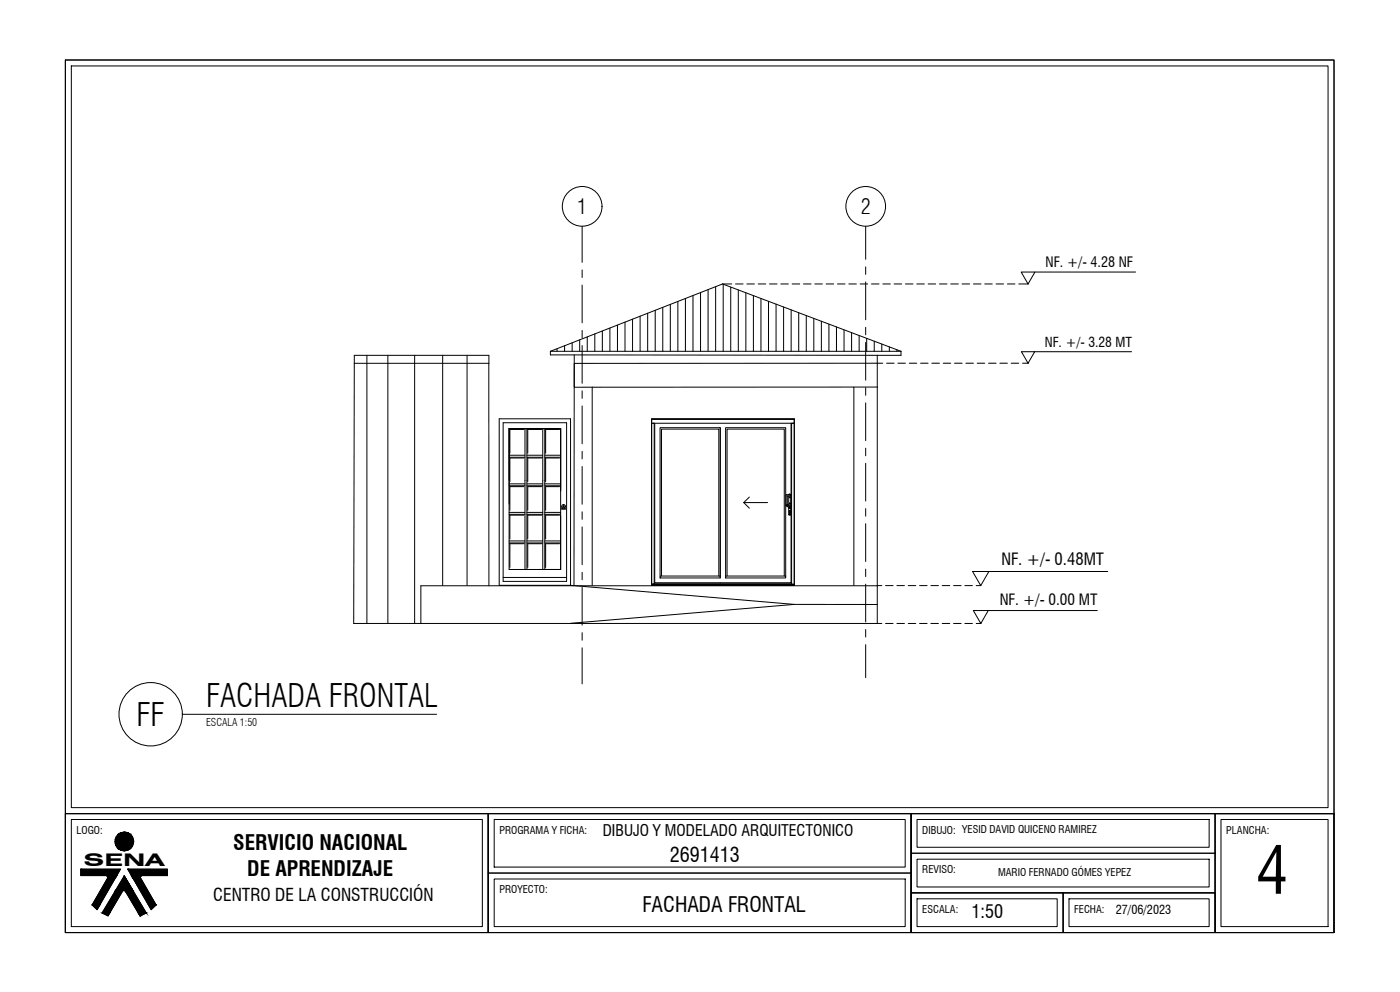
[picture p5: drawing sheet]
<svg xmlns="http://www.w3.org/2000/svg" width="353mm" height="250mm" viewBox="0 0 353 250" stroke-linecap="round" stroke-linejoin="round" font-family="sans-serif">
<!-- layer: A-PLANO 2 -->
<g fill="none" stroke="#000" stroke-width=".25">
<path d="M89.4 89.6h33.9v2h-33.9zM89.4 91.6l-.2 65.6h132.1v-9.5M92.5 89.6v67.6M97.8 89.6v67.6M104.6 89.6v67.6M111.7 89.6v58M117.8 89.6v58M123.3 91.6v56.1M138.8 88.6v.9l82.5 .1h6v-1M138.8 88.6h88.5M138.8 88.6l43.4-17 45.1 17M143.9 147.6l56.4 4.8"/>
<path d="M200.3 152.4h21M200.3 152.4l-56.3 4.8M221.3 147.7h-115.1v9.5"/>
</g>
<!-- layer: A-PLANO 4 -->
<path d="M144.8 89.5v58.1M149.4 97.6v50M215.4 97.6v50M221.3 91.6h-76.5v6h76.6M221.3 89.6v58.1" fill="none" stroke="#000" stroke-width=".25"/>
<!-- layer: A-PLANO 7 -->
<g fill="none" stroke="#000" stroke-width=".25">
<path d="M161.5 79.7v8.9M163.4 79v9.6M165.3 78.2v10.4M167.2 77.5v11.1M169.1 76.7v11.9M171 76v12.6M172.9 75.2v13.4M174.8 74.5v14.1M176.7 73.8v14.8M178.6 73v15.6M180.5 72.3v16.3M182.4 71.7v16.9"/>
<path d="M184.3 72.4v16.2M186.2 73.1v15.5M188.1 73.8v14.8M190 74.5v14.1M191.9 75.3v13.3M193.8 76v12.6M195.7 76.7v11.9M197.7 77.4v11.2M199.6 78.1v10.5M201.5 78.8v9.8M203.4 79.6v9M140.5 87.9v.7"/>
<path d="M142.4 87.2v1.4M144.3 86.4v2.2M146.2 85.7v2.9M148.1 85v3.6M150 84.2v4.4M151.9 83.5v5.1M153.8 82.7v5.9M155.7 82v6.6M157.6 81.2v7.4M159.6 80.5v8.1M205.3 80.3v8.3M207.2 81v7.6"/>
<path d="M209.1 81.7v6.9M211 82.4v6.2M212.9 83.2v5.4M214.8 83.9v4.7M216.7 84.6v4M218.6 85.3v3.3M220.5 86v2.6M222.4 86.8v1.8M224.3 87.5v1.1M226.2 88.2v.4M125.9 105.6h18v42h-18zM126.9 106.6h16v40h-16z"/>
<path d="M128.4 108.1h13v35.5h-13zM128.4 114.8h4M128.4 115.3h4M132.1 108.3h-3.5v6M132.1 115.5h-3.5v6M132.4 108.1v35.5M132.9 108.1v35.5M132.9 114.8h4M132.9 115.3h4M136.6 108.3h-3.5v6M136.6 115.5h-3.5v6M136.9 108.1v35.5"/>
<path d="M137.4 108.1v35.5M137.4 114.8h4M137.4 115.3h4M141.1 108.3h-3.5v6M141.1 115.5h-3.5v6M164.3 105.7h36v1h-36zM164.3 105.7h36M164.3 106.7h.7v40.6h-.7zM165.1 106.7v40.3h34.4v-40.3M181.7 107.8v37.9M199.7 106.7h.6v40.7h-.6zM128.4 129.2h4"/>
<path d="M128.4 129.7h4M128.4 136.4h4M128.4 136.9h4M128.4 122h4M128.4 122.5h4M132.1 122.7h-3.5v6M132.1 129.9h-3.5v6M132.1 137.1h-3.5v6M132.9 129.2h4M132.9 129.7h4M132.9 136.4h4M132.9 136.9h4"/>
<path d="M132.9 122h4M132.9 122.5h4M136.6 122.7h-3.5v6M136.6 129.9h-3.5v6M136.6 137.1h-3.5v6M137.4 129.2h4M137.4 129.7h4M137.4 136.4h4M137.4 136.9h4M137.4 122h4M137.4 122.5h4M141.1 122.7h-3.5v6"/>
<path d="M141.1 129.9h-3.5v6M141.1 137.1h-3.5v6M141.7 127.6v.8h.9v-.8M141.7 128.2h.9M142.1 127.4v.4M187.6 126.7h6M187.6 126.7l1.4 1.4M189 125.3l-1.4 1.4M198.4 127.3l.9 .6 .1 .3-.3-.1zM198.6 125.1v2.1M198.6 125.1l.7-.1v-.2l-.8-.1-.2 .2v2.5l.2 .2h.8v-.2l-.7-.2M198.9 129.7h.6"/>
<path d="M198.9 124.7l.3-.1 .3 .1v5.1l-.3 .1-.3-.1v-1.8M198.9 125v2.3M199 124.7l.5 .1M199.1 129.3h.2l.1-.4-.2-.2-.2 .1 .1 .5M126.9 145.6h16M164.3 147.4h36zM164.3 147.4h36v.2h-36zM164.3 147.3h.7v-.2h34.7v.2l.6 .1zM164.4 147.6v-42h35.9v42M166.5 145.2h15.2v.5h-15.2zM166.5 145.2v-37.4h15.2v37.4M166.9 145.2v-37h14.4v37"/>
<path d="M183 145.2h15.2v.5h-15.2zM183 145.2v-37.4h15.2v37.4M183.4 145.2v-37h14.4v37"/>
<circle cx="142.1" cy="127.6" r=".41"/>
<circle cx="199.2" cy="126.9" r=".05"/>
<circle cx="199.2" cy="129.6" r=".05"/>
<circle cx="199.2" cy="125.4" r=".05"/>
<circle cx="199.2" cy="126.9" r=".1"/>
<circle cx="199.2" cy="125.4" r=".1"/>
<circle cx="199.2" cy="129.6" r=".1"/>
<circle cx="199.2" cy="128" r=".14"/>
</g>
<!-- layer: A-EJES -->
<g fill="none" stroke="#000" stroke-width=".25">
<path d="M146.8 57.1v9.1M218.4 57.1v8.3M146.8 68.1v1.9M146.8 71.9v9.5M218.4 67.3v1.9M218.4 71.1v9.5M146.8 83.3v1.9M146.8 87.1v9.5M146.8 98.5v1.9M218.4 82.5v1.9M218.4 86.3v9.6M218.4 97.8v1.9"/>
<path d="M146.8 102.4v9.5M146.8 113.8v1.9M146.8 117.6v9.5M218.4 101.6v9.5M218.4 113v1.9M218.4 116.8v9.5M146.8 129v2M146.8 132.9v9.5M218.4 128.2v1.9M218.4 132.1v9.5M146.8 144.3v1.9M146.8 148.1v9.5"/>
<path d="M146.8 159.5v1.9M218.4 143.5v1.9M218.4 147.3v9.5M218.4 158.7v1.9M146.8 163.3v9.1M218.4 162.6v8.3"/>
<circle cx="146.8" cy="52" r="5"/>
<circle cx="218.4" cy="52" r="5"/>
</g>
<!-- layer: A-SIMB -->
<g fill="none" stroke="#000" stroke-width=".25">
<path d="M257.6 68.6h3.4l-1.7 3zM261 68.6h25.4M257.6 88.7h3.4l-1.7 2.9zM261 88.7h24.4M245.3 144.1h4.1l-2 3.6zM245.5 153.9h3.8l-1.9 3.3zM249.3 153.9h27.5M249.4 144.1h30M46 180.1h64.1"/>
<circle cx="38" cy="180.1" r="8"/>
</g>
<!-- layer: A-PROY -->
<g fill="none" stroke="#000" stroke-width=".25">
<path d="M182.2 71.6h2.4M185.5 71.6h1.9M188.4 71.6h1.9M191.2 71.6h1.9M194.1 71.6h1.9M197 71.6h1.9M199.8 71.6h1.9M202.7 71.6h1.9M205.5 71.6h1.9M208.4 71.6h1.9M211.2 71.6h1.9M214.1 71.6h1.9"/>
<path d="M217 71.6h1.9M219.8 71.6h1.9M222.7 71.6h1.9M225.5 71.6h1.9M228.4 71.6h1.9M231.2 71.6h2M234.1 71.6h1.9M237 71.6h1.9M239.8 71.6h1.9M242.7 71.6h1.9M245.5 71.6h1.9M248.4 71.6h1.9"/>
<path d="M251.2 71.6h2M254.1 71.6h1.9M257 71.6h2.3M221.3 91.6h1.4M223.6 91.6h1.9M226.5 91.6h1.9M229.3 91.6h1.9M232.2 91.6h1.9M235.1 91.6h1.9M237.9 91.6h1.9M240.8 91.6h1.9M243.6 91.6h1.9"/>
<path d="M246.5 91.6h1.9M249.3 91.6h1.9M252.2 91.6h1.9M255.1 91.6h1.9M257.9 91.6h1.4M221.3 157.2h1.1M221.3 147.7h1.1M223.4 157.2h1.9M223.4 147.7h1.9M226.2 157.2h1.9M226.2 147.7h1.9M229.1 157.2h1.9"/>
<path d="M229.1 147.7h1.9M231.9 157.2h1.9M231.9 147.7h1.9M234.8 157.2h1.9M234.8 147.7h1.9M237.7 157.2h1.9M237.7 147.7h1.9M240.5 157.2h1.9M240.5 147.7h1.9M243.4 157.2h1.9M243.4 147.7h1.9M246.2 157.2h1.2"/>
<path d="M246.2 147.7h1.2"/>
</g>
<!-- layer: A-ROTULO-Y.GALINDO -->
<g fill="none" stroke="#000" stroke-width=".25">
<path d="M16.5 15.1h320v190h-320zM16.5 15.1h320v220h-320zM16.5 205.1h106.6v30h-106.6zM123.1 205.1h106.7v30h-106.7zM123.1 205.1h106.7v15h-106.7zM229.8 205.1h106.7v30h-106.7zM229.8 205.1h76.7v10h-76.7zM229.8 215.1h76.7v10h-76.7zM229.8 205.1v30M306.5 205.1h30v30h-30zM306.5 205.1v30h30M306.5 205.1h30v30"/>
<path d="M123.1 220.1h106.7v15h-106.7zM229.8 225.1h76.7v10h-76.7zM229.8 225.1h38.4v10h-38.4zM268.2 225.1h38.3v10h-38.3zM268.2 225.1v10"/>
</g>
<!-- layer: A-MARGEN2-Y.GALINDOO -->
<path d="M18 16.6h317v187h-317zM18 206.6h103.7v27h-103.7zM124.7 206.6h103.6v12h-103.6zM231.3 206.6h73.7v7h-73.7zM231.3 216.6h73.7v7h-73.7zM308 206.6h27v27h-27zM124.7 221.6h103.6v12h-103.6zM231.3 226.6h35.4v7h-35.4zM269.6 226.6h35.4v7h-35.4z" fill="none" stroke="#000" stroke-width=".25"/>
<!-- layer: A-EMET-CERC -->
<path d="M16.5 205.1h320" fill="none" stroke="#000" stroke-width=".25"/>
<!-- layer: 0 -->
<path d="M27.2 221.3v-.4l-.4-.1h-6.4v-1.6h10l-5.9 10.2-1.3-1.2 4-6.9M31.6 224.7l-.3-.2-.4 .2-3.7 6.2-1.4-.7 5.5-9.4 5.6 9.4-1.6 .8-3.7-6.3M35.4 221.3l.1-.4 .3-.1h6.4v-1.6h-10l5.9 10.2 1.3-1.2-4-6.9" fill="none" stroke="#000" stroke-width=".25"/>
<!-- layer: A-LOGO-Y.GALINDO -->
<g fill="#000" stroke="#000" stroke-width=".25">
<path d="M23.2 228.2h2l-.7 1.2zM25.8 230.2h1.9l-.5 .7zM33.5 221.3h1.9l4 6.9zM34.9 230.2l.5 .7zM34.9 230.2h2l-1.5 .7z"/>
<path d="M20.4 219.2l9 1.6 1-1.6zM20.4 219.2l9 1.6h-9z"/>
<path d="M31.1 209.8l.9 .1zM30.7 209.9h1.3z"/>
<path d="M30.7 209.9l1.7 .2zM30.3 210.1l.4-.2 1.7 .2z"/>
<path d="M30.7 214.4h1.3zM30.7 214.4l.9 .1z"/>
<path d="M30.3 210.1l2.5 .2-.4-.2zM29.9 210.3l.4-.2 2.5 .2z"/>
<path d="M30.3 214.3l1.7 .1 .4-.1zM30.3 214.3l1.7 .1h-1.3z"/>
<path d="M29.9 210.3l3.2 .3-.3-.3zM29.6 210.6l.3-.3 3.2 .3z"/>
<path d="M29.9 214.1l2.5 .2 .4-.2zM29.9 214.1l2.5 .2h-2.1z"/>
<path d="M29.6 210.6l3.8 .3-.3-.3zM29.6 210.6l3.8 .3h-4z"/>
<path d="M29.6 213.8l3.2 .3 .3-.3zM29.6 213.8l3.2 .3h-2.9z"/>
<path d="M29.4 210.9l4.1 .4-.1-.4zM29.4 210.9l4.1 .4h-4.3z"/>
<path d="M29.4 213.4l3.7 .4 .3-.4zM29.4 213.4l3.7 .4h-3.5z"/>
<path d="M29.2 211.3l4.5 .4-.2-.4zM29.2 211.3l4.5 .4h-4.7z"/>
<path d="M29.2 213l4.2 .4 .1-.4zM29.2 213l4.2 .4h-4z"/>
<path d="M29 211.7l4.7 .5v-.5zM29 211.7l4.7 .5h-4.7z"/>
<path d="M29 212.6l4.5 .4 .2-.4zM29 212.6l4.5 .4h-4.3z"/>
<path d="M29 212.2l4.7 .4v-.4zM29 212.2l4.7 .4h-4.7z"/>
<path d="M32.2 219.2l10 1.6v-1.6zM32.2 219.2l10 1.6h-9z"/>
<path d="M27.2 221.3l-2 6.9 3.9-6.9zM27.2 221.3l-2 6.9h-2z"/>
<path d="M27.2 221.2h2zM27.2 221.2l1.9 .1z"/>
<path d="M27.2 221.2h2zM27.2 221.2h2z"/>
<path d="M27.2 221.1h2.1zM27.2 221.1l2 .1z"/>
<path d="M27.2 221h2.1zM27.2 221l2.1 .1z"/>
<path d="M27.2 220.9h2.1zM27.2 220.9l2.1 .1z"/>
<path d="M27.1 220.9h2.3zM27.1 220.9h2.2z"/>
<path d="M27.1 220.8h2.3zM27.1 220.8l2.3 .1z"/>
<path d="M27 220.8h2.4zM27 220.8h2.4z"/>
<path d="M26.8 220.8h2.6zM26.8 220.8h2.6z"/>
<path d="M26.9 220.8h2.5zM26.9 220.8h2.5z"/>
<path d="M29 224.7l-1.3 5.5 3.2-5.5zM29 224.7l-1.3 5.5h-1.9z"/>
<path d="M29.1 224.6h1.9zM29.1 224.6l1.8 .1z"/>
<path d="M29.1 224.6h1.9zM29.1 224.6h1.9z"/>
<path d="M29.1 224.5h2zM29.1 224.5l1.9 .1z"/>
<path d="M29.1 224.5h2.1zM29.1 224.5h2.1z"/>
<path d="M29.1 224.5h2.1zM29.1 224.5h2z"/>
<path d="M29.2 224.5h2.1zM29.1 224.5h2.1z"/>
<path d="M31.3 220.9l2.2 3.6zM31.3 220.9l2.2 3.6h-4.3z"/>
<path d="M33.5 221.3l3.9 6.9h2zM37.4 228.2h2l-1.3 1.2z"/>
<path d="M31.3 224.5h2.2zM31.3 224.5h2.2z"/>
<path d="M31.3 224.5h2.2zM31.3 224.5h2.2z"/>
<path d="M31.4 224.5l2.1 .1zM31.4 224.5l2.1 .1z"/>
<path d="M31.5 224.6h2.1zM31.5 224.6h2.1z"/>
<path d="M31.6 224.6l2 .1zM31.6 224.6l2 .1z"/>
<path d="M31.6 224.7l5.3 5.5-3.3-5.5zM31.6 224.7l5.3 5.5h-2z"/>
<path d="M33.4 221.2h2zM33.4 221.2h2z"/>
<path d="M33.3 221.1h2.1zM33.3 221.1l2.1 .1z"/>
<path d="M33.4 221.2l2 .1zM33.4 221.2l2 .1z"/>
<path d="M33.3 221h2.1zM33.3 221l2.1 .1z"/>
<path d="M33.3 220.9h2.2zM33.3 220.9l2.1 .1z"/>
<path d="M33.2 220.9h2.3zM33.2 220.9h2.3z"/>
<path d="M33.2 220.8h2.4zM33.2 220.8l2.3 .1z"/>
<path d="M33.2 220.8h2.4zM33.2 220.8h2.4z"/>
<path d="M33.2 220.8h2.5zM33.2 220.8h2.4z"/>
<path d="M33.2 220.8h2.6zM33.2 220.8h2.5z"/>
</g>
<text font-size="16.3" x="316.9" y="225.4">4</text>
<g font-size="8.1">
<text x="52" y="178.2">FACHADA FRONTAL</text>
<text x="34.4" y="183.1">FF</text>
</g>
<g font-size="5.4">
<text x="145.6" y="54.1">1</text>
<text x="217.1" y="54.1">2</text>
</g>
<g font-size="5.3">
<text x="58.8" y="214.2">SERVICIO NACIONAL</text>
<text x="62.4" y="220.9">DE APRENDIZAJE</text>
<text x="162" y="230">FACHADA FRONTAL</text>
</g>
<text font-size="5.1" x="169" y="217.2">2691413</text>
<text font-size="4.6" x="245" y="231.4">1:50</text>
<g font-size="4.4">
<text x="21.1" y="218.3">SENA</text>
<text x="53.8" y="227.3">CENTRO DE LA CONSTRUCCIÓN</text>
</g>
<text font-size="4.2" x="252.6" y="142.5">NF. +/- 0.48MT</text>
<text font-size="4" x="152" y="210.7">DIBUJO Y MODELADO ARQUITECTONICO</text>
<text font-size="3.9" x="252.2" y="152.5">NF. +/- 0.00 MT</text>
<text font-size="3.6" x="263.7" y="67.2">NF. +/- 4.28 NF</text>
<text font-size="3.4" x="263.6" y="87.4">NF. +/- 3.28 MT</text>
<text font-size="3.1" x="281.5" y="230.6">27/06/2023</text>
<g font-size="2.7">
<text x="52" y="183.1">ESCALA 1:50</text>
<text x="19.3" y="210.2">LOGO:</text>
<text x="126" y="210.2">PROGRAMA Y FICHA:</text>
<text x="232.6" y="210.2">DIBUJO: YESID DAVID QUICENO RAMIREZ</text>
<text x="309.3" y="210.2">PLANCHA:</text>
<text x="232.6" y="220.2">REVISO:</text>
<text x="251.7" y="220.9">MARIO FERNADO GÓMES YEPEZ</text>
<text x="126" y="225.2">PROYECTO:</text>
<text x="232.6" y="230.2">ESCALA:</text>
<text x="271" y="230.2">FECHA:</text>
</g>
</svg>
